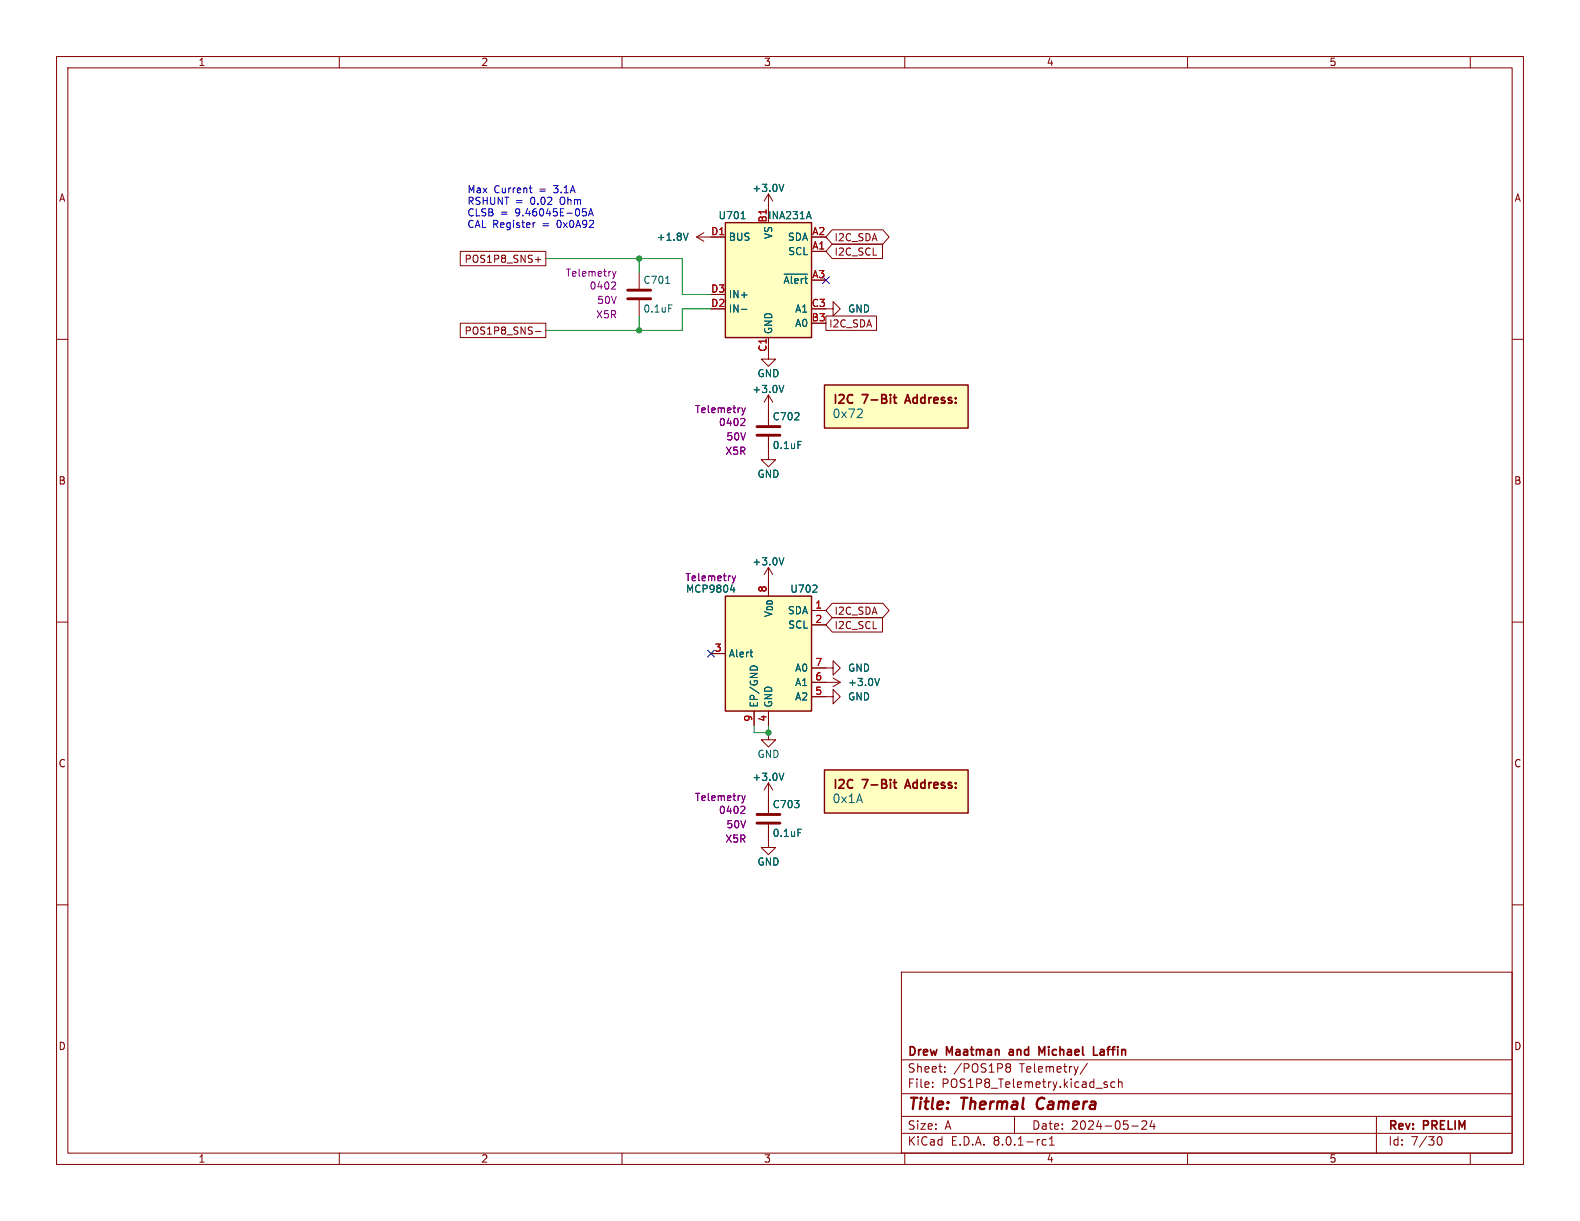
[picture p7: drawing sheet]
<svg xmlns="http://www.w3.org/2000/svg" width="279mm" height="216mm" viewBox="0 0 279 216" stroke-linecap="round" stroke-linejoin="round" font-family="sans-serif">
<g fill="none" stroke="#840000" stroke-width=".18">
<path d="M10 10h259.4v195.9h-259.4zM12 12h255.4v191.9h-255.4zM60 10v2M110 10v2M160 10v2M210 10v2M260 10v2M10 60h2M123.2 41.9l1.3 .8M123.2 41.9h2.5M124.5 41.1l-1.3 .8M267.4 60h2"/>
<path d="M135.9 80v1.3h1.3l-1.3 1.3-1.3-1.3h1.3M10 110h2M147.3 119.9l1.3 .8M267.4 110h2M135.9 129.5v1.3h-1.3l1.3 1.3 1.3-1.3h-1.3M135.9 138.4v5.4M135.9 138.4l-.8 1.3M135.9 138.4l.8 1.3M146 120.7h2.6M148.6 120.7l-1.3 .7M10 160h2M135.9 145.8v4.1h1.3l-1.3 1.2-1.3-1.2h1.3"/>
<path d="M267.4 160h2M159.4 171.9h108v32h-108zM159.4 197.4h108M159.4 193.4h108M159.4 187.4h108M164.9 192.1v.2M164.9 191.4v.1M167.1 189.4v.2M167.1 188.7v.1M177.9 188.6l.2 .1M177.9 188.2l.2-.1 .5 .1 .1 .2-.3 .3M178.1 188.7h.3"/>
<path d="M178.1 188.7l-.2 .2M178.4 188.7l.3 .3-.1 .4-.2 .2-.5-.2M179.4 197.4v3M192.3 188l-1.3 1.9M195.4 191.8l.4 .1 .1 .2-.3 .2h-.2M195.4 191.3l.4 .1M197.1 191.4l-.4-.1-.3 .3v.4l.2 .2h.5M197.8 191.4l.2-.1 .4 .1v.9M197.8 190.8v1.5M200.1 199.1h1.2M201.9 198.3l.6-.1 .2 .1 .1 .3-.9 1.1h.9M203.7 198.1l-.3 1.1h.9"/>
<path d="M204.1 198.7v1M243.4 197.4v6.5M60 203.9v2M110 203.9v2M159.4 200.4h108M160 203.9v2M185 201.6l-.4-.1-.3 .3v.4l.1 .2h.6M185.6 202.5h.8M185.6 201.4l.4-.4v1.5M210 203.9v2M254.1 201.6l.2-.5 .2-.1a.8 .8 0 0 1 .5 .7 .8 .8 0 0 1-.5 .8l-.2-.2-.2-.4M260 203.9v2"/>
</g>
<path d="M183.6 194.4a1.27 1.27 0 0 0 0 1.6" fill="none" stroke="#840000" stroke-width=".4"/>
<path d="M178.5 186.1v.4M184.7 185.1l-.5 1-.5-1v1.5M193.4 185.1v1.5h.7M194.7 185.6h-.1M194.7 186a.29 .29 0 0 0-.2 .3 .29 .29 0 0 0 .2 .3" fill="none" stroke="#840000" stroke-width=".3"/>
<path d="M121.7 41.2l-.4 1.3M155.5 120l-.4 1.2M138.6 136.7l-.4 1.3M141.1 146.6h.6" fill="none" stroke="#006464" stroke-width=".18"/>
<path d="M133.9 145.5h4M133.9 144h4" fill="none" stroke="#840000" stroke-width=".51"/>
<path d="M131.2 140.7l.3 .8M131.5 142.6l.2 .2v.3l-.8 .7h.8M131.5 141.5l-.3 .5M131.8 140.7l-.3 .8" fill="none" stroke="#840084" stroke-width=".18"/>
<path d="M145.8 136.1h25.4v7.7h-25.4z" fill="#ffffc2"/>
<path d="M145.8 136.1h25.4v7.7h-25.4z" fill="none" stroke="#840000" stroke-width=".25"/>
<path d="M158 138.4h.5M158.2 137.8v1.4l.3 .2M160.5 137.8l-.5 1.6" fill="none" stroke="#840000" stroke-width=".3"/>
<path d="M135.9 34.3l-.8 1.3M135.9 34.3v2.5M135.9 34.3l.8 1.3M113 48.3v2.8M113 53.1v2.8M146 118.1h1.3v1.3l1.3-1.3-1.3-1.3v1.3M146 123.2h1.3v1.3l1.3-1.3-1.3-1.3v1.3" fill="none" stroke="#840000" stroke-width=".18"/>
<path d="M138.6 32.6l-.4 1.3M117.7 50.1h.7M118.3 53.9h.6" fill="none" stroke="#006464" stroke-width=".18"/>
<path d="M111 52.8h4.1M111 51.3h4.1" fill="none" stroke="#840000" stroke-width=".51"/>
<path d="M108.3 48l.3 .8M108.6 49.9l.3 .2-.1 .3-.7 .7h.8M108.6 48.8l-.3 .5M108.9 48l-.3 .8" fill="none" stroke="#840084" stroke-width=".18"/>
<path d="M128.3 105.4h15.2v20.3h-15.2z" fill="#ffffc2"/>
<path d="M128.3 105.4h15.2v20.3h-15.2z" fill="none" stroke="#840000" stroke-width=".25"/>
<path d="M135.9 62.2v1.3h1.3l-1.3 1.3-1.3-1.3h1.3M125.7 115.6h2.6M143.5 108h2.5M143.5 110.5h2.5M143.5 118.1h2.5M133.3 125.7v2.6M135.9 125.7v2.6M143.5 123.2h2.5M143.5 120.7h2.5" fill="none" stroke="#840000" stroke-width=".18"/>
<path d="M129.2 104.3h.8M129.8 103.9v.8M132.6 115.3h.5M132.7 118l.5-.3 .7 .3M133 116.1h.1M143.7 104.7h.8M144.4 103.6v.4" fill="none" stroke="#006464" stroke-width=".18"/>
<path d="M129.5 101.8l.3 .9M129.8 102.7l-.3 .4M130.1 101.8l-.3 .9" fill="none" stroke="#840084" stroke-width=".18"/>
<path d="M128.3 39.4h15.2v20.3h-15.2z" fill="#ffffc2"/>
<path d="M128.3 39.4h15.2v20.3h-15.2z" fill="none" stroke="#840000" stroke-width=".25"/>
<path d="M135.9 36.8v2.6M125.7 41.9h2.6M135.9 59.7v2.5M143.5 44.5h2.5M146 54.6h1.3v-1.3l1.3 1.3-1.3 1.3v-1.3M135.9 100.3v2.6M135.9 100.3l-.8 1.3M135.9 100.3l.8 1.3" fill="none" stroke="#840000" stroke-width=".18"/>
<path d="M131.1 38.7h.7M143 37.4l.4 1.3M131.1 54.7h1M138.7 48.5h4.1M138.6 98.6l-.4 1.3" fill="none" stroke="#006464" stroke-width=".18"/>
<path d="M145.8 68.1h25.4v7.6h-25.4z" fill="#ffffc2"/>
<path d="M145.8 68.1h25.4v7.6h-25.4z" fill="none" stroke="#840000" stroke-width=".25"/>
<path d="M158 70.3h.5M158.2 69.8v1.3l.3 .2M160.5 69.8l-.5 1.5" fill="none" stroke="#840000" stroke-width=".3"/>
<g fill="none" stroke="#006464" stroke-width=".18">
<path d="M131.1 38.7h.7M138.6 32.6l-.4 1.3M143 37.4l.4 1.3M121.7 41.2l-.4 1.3M131.1 54.7h1M138.7 48.5h4.1M138.6 68.1l-.4 1.3M141.1 78h.6M152.4 72.5v.5l-.8 .8h.9M138.6 98.6l-.4 1.3M129.2 104.3h.8M129.8 103.9v.8"/>
<path d="M132.6 115.3h.5M132.7 118l.5-.3 .7 .3M133 116.1h.1M143.7 104.7h.8M144.4 103.6v.4M155.5 120l-.4 1.2M138.6 136.7l-.4 1.3M141.1 146.6h.6"/>
</g>
<g fill="none" stroke="#840000" stroke-width=".18">
<path d="M135.9 36.8v2.6M81.4 44.4h15.1v2.6h-15.1zM81.4 57.1h15.1v2.6h-15.1zM94.7 45.9h.9M94.7 58.6h.9M95.2 45.4v1M125.7 41.9h2.6M135.9 59.7v2.5M143.5 44.5h2.5M146 55.9h9v2.5h-9zM147.2 40.6h8.9l1.1 1.3-1.1 1.3h-8.9l-1.2-1.3zM147.2 43.2h8.9v2.5h-8.9l-1.2-1.2z"/>
<path d="M135.9 69.9l-.8 1.2M135.9 69.9v5.3M135.9 77.2v2.8M135.9 69.9l.8 1.2M125.7 115.6h2.6M143.5 108h2.5M143.5 110.5h2.5M143.5 118.1h2.5M147.2 109.2h8.9v2.6h-8.9l-1.2-1.3zM147.2 106.7h8.9l1.1 1.3-1.1 1.2h-8.9l-1.2-1.2zM133.3 125.7v2.6M135.9 125.7v2.6"/>
<path d="M143.5 123.2h2.5M143.5 120.7h2.5M135.9 141v2.8M135.9 145.8v2.8"/>
</g>
<path d="M133.9 77h4M133.9 75.4h4" fill="none" stroke="#840000" stroke-width=".51"/>
<path d="M131.2 72.1l.3 .9M131.5 74l.2 .2v.3l-.8 .8h.8M131.5 73l-.3 .4M131.8 72.1l-.3 .9M129.5 101.8l.3 .9M129.8 102.7l-.3 .4M130.1 101.8l-.3 .9M131.2 140.7l.3 .8M131.5 142.6l.2 .2v.3l-.8 .7h.8M131.5 141.5l-.3 .5M131.8 140.7l-.3 .8" fill="none" stroke="#840084" stroke-width=".18"/>
<path d="M93.6 33.2h.5M93.8 33.9l.3 .2M94.6 39.4l-.3 .2M103 37.5l.5-.1 .2 .2-.1 .5h-.6M104.1 38.2l.4-1.3 .4 1.3M104.2 37.8h.6" fill="none" stroke="#0000c2" stroke-width=".18"/>
<path d="M96.5 45.7h24.1v6.4h5.1M113 45.7v2.6M113 55.9v2.5M125.7 54.6h-5.1v3.8h-24.1M133.3 128.3v1.2h2.6v-1.2" fill="none" stroke="#009600" stroke-width=".18"/>
<path d="M145.4 48.9l1.3 1.2M146.7 48.9l-1.3 1.2M125.1 115l1.2 1.2M126.3 115l-1.2 1.2" fill="none" stroke="#000084" stroke-width=".18"/>
<g fill="#009600" stroke="#009600" stroke-width=".18">
<circle cx="135.9" cy="129.5" r=".46"/>
<circle cx="113" cy="45.7" r=".46"/>
<circle cx="113" cy="58.4" r=".46"/>
</g>
<g font-size="2.8" fill="#840000">
<text x="160.4" y="196.8">Title:</text>
<text x="170.1" y="196.8">Thermal</text>
<text x="184.2" y="196.8">Camera</text>
</g>
<g font-size="2.1" fill="#006464">
<text x="147.1" y="71.8">I2C</text>
<text x="152.5" y="71.8">7-Bit</text>
<text x="147.1" y="74.1">0x72</text>
<text x="147.1" y="139.9">I2C</text>
<text x="147.1" y="142.2">0x1A</text>
</g>
<g font-size="2.1" fill="#840000">
<text x="160.8" y="71.8">Address:</text>
<text x="152.5" y="139.9">7-Bit</text>
<text x="160.8" y="139.9">Address:</text>
<text x="160.4" y="189.9">Sheet:</text>
<text x="160.4" y="187.1">Drew</text>
<text x="167.4" y="187.1">Maatman</text>
<text x="168.6" y="189.9">/POS1P8</text>
<text x="179.2" y="187.1">and</text>
<text x="180.4" y="189.9">Telemetry/</text>
<text x="185" y="187.1">Michael</text>
<text x="195.2" y="187.1">Laffin</text>
<text x="160.4" y="192.6">File:</text>
<text x="166.5" y="192.6">POS1P8_Telemetry.kicad_sch</text>
<text x="160.4" y="202.8">KiCad</text>
<text x="160.4" y="200">Size:</text>
<text x="167.1" y="200">A</text>
<text x="168.1" y="202.8">E.D.A.</text>
<text x="175.7" y="202.8">8.0.1-rc1</text>
<text x="182.4" y="200">Date:</text>
<text x="189.4" y="200">2024-05-24</text>
<text x="245.4" y="200.2">Rev:</text>
<text x="245.4" y="202.8">Id:</text>
<text x="249.5" y="202.8">7/30</text>
<text x="251.8" y="200.2">PRELIM</text>
</g>
<g font-size="1.8" fill="#840000">
<text x="35" y="11.9">1</text>
<text x="85" y="11.9">2</text>
<text x="135" y="11.9">3</text>
<text x="185" y="11.9">4</text>
<text x="235" y="11.9">5</text>
<text x="10.3" y="35.9">A</text>
<text x="267.7" y="35.9">A</text>
<text x="82.1" y="46.7">POS1P8_SNS+</text>
<text x="147.5" y="42.9">I2C_SDA</text>
<text x="147.5" y="45.4">I2C_SCL</text>
<text x="82.1" y="59.4">POS1P8_SNS-</text>
<text x="146.5" y="58.1">I2C_SDA</text>
<text x="10.3" y="85.9">B</text>
<text x="267.7" y="85.9">B</text>
<text x="147.5" y="111.4">I2C_SCL</text>
<text x="147.5" y="108.9">I2C_SDA</text>
<text x="10.3" y="135.9">C</text>
<text x="267.7" y="135.9">C</text>
<text x="10.3" y="185.9">D</text>
<text x="267.7" y="185.9">D</text>
<text x="35" y="205.8">1</text>
<text x="85" y="205.8">2</text>
<text x="135" y="205.8">3</text>
<text x="185" y="205.8">4</text>
<text x="235" y="205.8">5</text>
</g>
<g font-size="1.8" fill="#0000c2">
<text x="82.5" y="34.3">Max</text>
<text x="87.3" y="34.3">Current</text>
<text x="95.5" y="34.3">=</text>
<text x="98.2" y="34.3">3.1A</text>
<text x="82.5" y="36.3">RSHUNT</text>
<text x="82.5" y="38.3">CLSB</text>
<text x="82.5" y="40.4">CAL Register</text>
<text x="88.5" y="38.3">=</text>
<text x="91.2" y="36.3">=</text>
<text x="91.2" y="38.3">9.46045E-05A</text>
<text x="93.9" y="36.3">0.02</text>
<text x="96" y="40.4">=</text>
<text x="98.8" y="40.4">0x0A92</text>
<text x="99.3" y="36.3">Ohm</text>
</g>
<g font-size="1.8" fill="#006464">
<text x="132.9" y="34.1">+3.0V</text>
<text x="127" y="39">U701</text>
<text x="135.7" y="39">INA231A</text>
<text x="116" y="42.8">+1.8V</text>
<text x="128.8" y="42.8">BUS</text>
<text x="136.8" y="42.4" transform="rotate(-90 136.8 42.4)">VS</text>
<text x="139.2" y="42.8">SDA</text>
<text x="139.3" y="45.3">SCL</text>
<text x="113.7" y="50.4">C701</text>
<text x="128.8" y="52.9">IN+</text>
<text x="138.4" y="50.4">~{Alert}</text>
<text x="113.7" y="55.5">0.1uF</text>
<text x="128.8" y="55.5">IN-</text>
<text x="136.8" y="59.2" transform="rotate(-90 136.8 59.2)">GND</text>
<text x="140.5" y="58">A0</text>
<text x="140.5" y="55.5">A1</text>
<text x="149.9" y="55.5">GND</text>
<text x="132.9" y="69.7">+3.0V</text>
<text x="133.9" y="66.9">GND</text>
<text x="136.5" y="74.5">C702</text>
<text x="136.5" y="79.6">0.1uF</text>
<text x="133.9" y="84.7">GND</text>
<text x="132.9" y="100.2">+3.0V</text>
<text x="121.2" y="105">MCP9804</text>
<text x="139.7" y="105">U702</text>
<text x="136.8" y="109.3" transform="rotate(-90 136.8 109.3)">V_{DD}</text>
<text x="139.2" y="108.8">SDA</text>
<text x="139.3" y="111.4">SCL</text>
<text x="128.8" y="116.4">Alert</text>
<text x="140.5" y="119">A0</text>
<text x="149.9" y="119">GND</text>
<text x="134.2" y="125.2" transform="rotate(-90 134.2 125.2)">EP/GND</text>
<text x="136.8" y="125.2" transform="rotate(-90 136.8 125.2)">GND</text>
<text x="140.5" y="124.1">A2</text>
<text x="140.5" y="121.5">A1</text>
<text x="149.9" y="124.1">GND</text>
<text x="149.9" y="121.5">+3.0V</text>
<text x="133.9" y="134.2">GND</text>
<text x="132.9" y="138.3">+3.0V</text>
<text x="136.5" y="143.1">C703</text>
<text x="136.5" y="148.2">0.1uF</text>
<text x="133.9" y="153.3">GND</text>
</g>
<g font-size="1.8" fill="#a90000">
<text x="125.7" y="41.7">D1</text>
<text x="135.6" y="39.4" transform="rotate(-90 135.6 39.4)">B1</text>
<text x="143.5" y="41.7">A2</text>
<text x="143.5" y="44.2">A1</text>
<text x="125.7" y="51.8">D3</text>
<text x="143.5" y="49.3">A3</text>
<text x="125.7" y="54.4">D2</text>
<text x="143.4" y="56.9">B3</text>
<text x="143.4" y="54.4">C3</text>
<text x="135.6" y="62.3" transform="rotate(-90 135.6 62.3)">C1</text>
<text x="135.6" y="104.8" transform="rotate(-90 135.6 104.8)">8</text>
<text x="144.1" y="107.7">1</text>
<text x="144.1" y="110.2">2</text>
<text x="126.3" y="115.3">3</text>
<text x="144.1" y="117.9">7</text>
<text x="144.1" y="122.9">5</text>
<text x="144.1" y="120.4">6</text>
<text x="133.1" y="127.7" transform="rotate(-90 133.1 127.7)">9</text>
<text x="135.6" y="127.7" transform="rotate(-90 135.6 127.7)">4</text>
</g>
<g font-size="1.8" fill="#840084">
<text x="99.9" y="49.1">Telemetry</text>
<text x="104.2" y="51.4">0402</text>
<text x="105.5" y="53.9">50V</text>
<text x="105.3" y="56.5">X5R</text>
<text x="122.8" y="73.3">Telemetry</text>
<text x="127" y="75.5">0402</text>
<text x="128.2" y="80.6">X5R</text>
<text x="128.4" y="78.1">50V</text>
<text x="121.1" y="103">Telemetry</text>
<text x="122.8" y="141.8">Telemetry</text>
<text x="127" y="144.1">0402</text>
<text x="128.2" y="149.2">X5R</text>
<text x="128.4" y="146.7">50V</text>
</g>
</svg>
